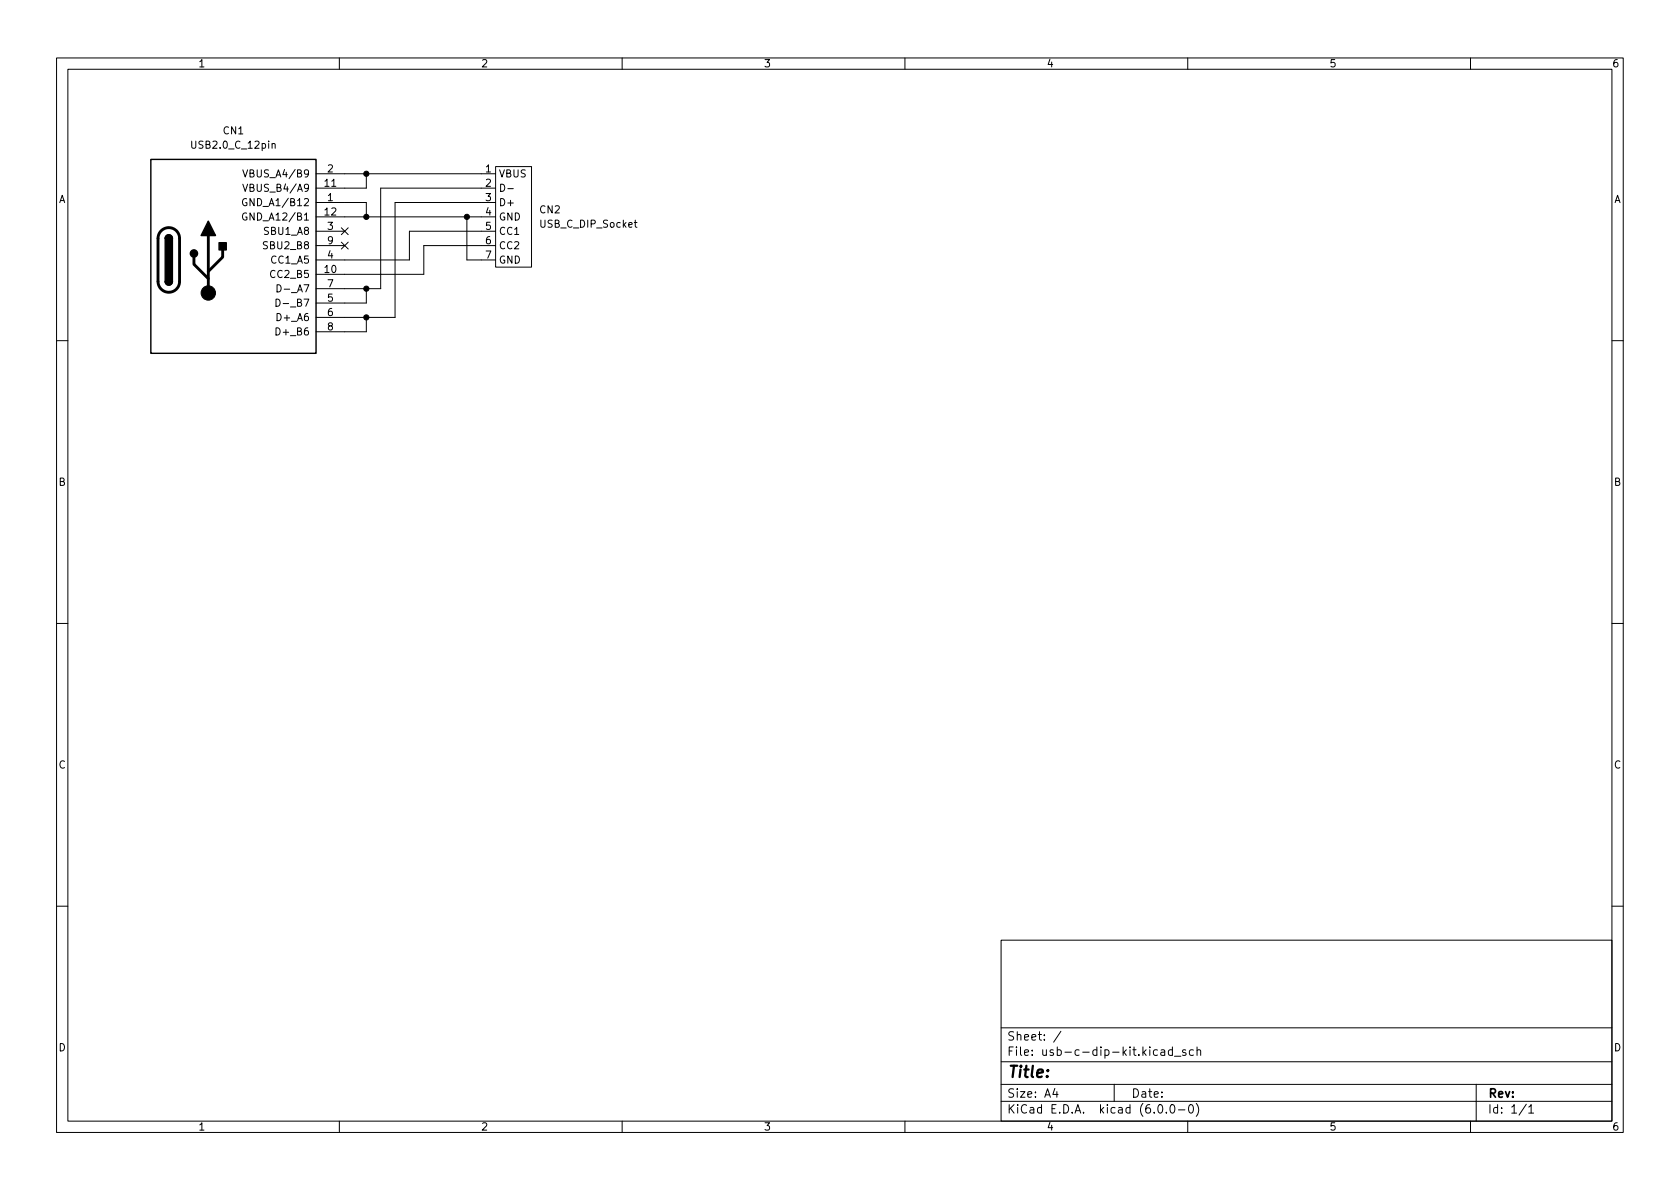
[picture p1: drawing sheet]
<svg xmlns="http://www.w3.org/2000/svg" width="297mm" height="210mm" viewBox="0 0 297 210" stroke-linecap="round" stroke-linejoin="round" font-family="sans-serif">
<g fill="none" stroke="#000" stroke-width=".18">
<path d="M10 10.2h277v190.1h-277zM12 12.2h273v186.1h-273zM60 10.2v2M110 10.2v2M160 10.2v2M210 10.2v2M260 10.2v2M42.9 32.6l.5 1.2 .4-1.2M42.9 30l.5 1.3 .4-1.3M43.6 35.2a.59 .59 0 0 0-.7 .5 .59 .59 0 0 0 .7 .6l.1-.5h-.3M43.6 37.7a.59 .59 0 0 0-.7 .6 .59 .59 0 0 0 .7 .6l.1-.5h-.3M48.1 25.5l.2-.1h.3l.1 .8"/>
<path d="M55.9 35.8h8.9v2.5M55.9 38.3h31.7M55.9 30.7h31.7M64.8 30.7v2.6h-8.9M82.5 38.3v7.7h5.1M87.6 29.5h6.4v17.7h-6.4zM87.6 35.8h-17.8v20.3h-13.9M87.6 33.3h-20.3v17.7h-11.4M88.5 32.6a.64 .64 0 0 1 .7 .6 .64 .64 0 0 1-.7 .6zM89.8 33.4h1M112.1 39.3h.5M112.3 38.9v1.1l.3 .2"/>
<path d="M48.8 52.9a.64 .64 0 0 1 .7 .6 .64 .64 0 0 1-.7 .7zM48.8 58a.64 .64 0 0 1 .7 .6 .64 .64 0 0 1-.7 .6zM49 50.4a.64 .64 0 0 1 .7 .6 .64 .64 0 0 1-.7 .6zM55.9 40.9h5.1M55.9 43.4h5.1M60.4 40.3l1.2 1.2M60.4 42.8l1.2 1.2M61.6 40.3l-1.2 1.2M61.6 42.8l-1.2 1.2M64.8 51v2.6h-8.9M64.8 56.1v2.6h-8.9M87.6 43.4h-12.7v5.1h-19"/>
<path d="M87.6 40.9h-15.2v5.1h-16.5M10 60.2h2M285 60.2h2M10 110.2h2M285 110.2h2M10 160.2h2M177 166.3h108v32h-108zM285 160.2h2M60 198.3v2M110 198.3v2M160 198.3v2M177 194.8h108"/>
<path d="M177 191.8h108M177 187.8h108M177 181.8h108M186.5 192.5l-.4 1h1M186.9 193v1M187.6 182.4l-1.3 1.9M197 191.8v3M204.6 185.7l-.4-.1-.3 .3v.4l.2 .3h.5M204.9 195.4l.2-.1a.81 .81 0 0 1 .6 .7 .81 .81 0 0 1-.3 .8h-.2a.81 .81 0 0 1-.6-.6 .81 .81 0 0 1 .3-.8zM205.3 185.7h.6v.9M205.9 186l-.5 .1a.29 .29 0 0 0-.2 .2 .29 .29 0 0 0 .2 .3h.5M206.2 196.7v.1"/>
<path d="M207.1 195.4l.1-.1a.81 .81 0 0 1 .6 .7 .81 .81 0 0 1-.3 .8h-.1a.81 .81 0 0 1-.6-.6 .81 .81 0 0 1 .3-.8zM207.3 185.7l-.4-.1-.3 .3v.4l.1 .3h.6M207.3 185.1v1.5M207.6 186.8h1.2M208.4 196.3h1.1M209.6 185.7l-.3-.1-.2 .2v.3l.5 .1v.4h-.5M210 198.3v2M210.4 195.4l.1-.1a.81 .81 0 0 1 .6 .7 .81 .81 0 0 1-.3 .8h-.2a.81 .81 0 0 1-.5-.6 .81 .81 0 0 1 .3-.8zM211 185.7l-.4-.1-.3 .3v.4l.1 .3h.6M211.5 195.1a1.72 1.72 0 0 1 0 2.3M211.6 185.8l.3-.2 .3 .1 .1 .9M211.6 185.1v1.5"/>
<path d="M260 198.3v2M261 191.8v6.5M269.9 195.3l-1.3 1.9M270.3 195.8l.4-.5v1.5M270.3 196.8h.9"/>
</g>
<path d="M26.7 28.2h29.2v34.3h-29.2zM29.2 49.8a.64 .64 0 0 0 .6 .6 .64 .64 0 0 0 .7-.6M29.2 42.2a.64 .64 0 0 1 .6-.7 .64 .64 0 0 1 .7 .7" fill="none" stroke="#000" stroke-width=".25"/>
<path d="M28.5 40.8a1.91 1.91 0 0 1 2.1-.4 1.91 1.91 0 0 1 1.1 1.8v7.6a1.91 1.91 0 0 1-1.9 1.9 1.91 1.91 0 0 1-1.9-1.9v-7.8l.2-.6zM34.3 45.5v1.2l2.5 2.6M36.8 41.7v10.1M39.4 44.2v1.3l-2.6 2.5" fill="none" stroke="#000" stroke-width=".51"/>
<g fill="#000" stroke="#000" stroke-width=".25">
<path d="M29.2 49.8h1.3a.64 .64 0 0 1-.7 .6 .64 .64 0 0 1-.6-.6zM29.2 42.2h1.3v7.6h-1.3zM29.4 41.7a.64 .64 0 0 1 .7-.1 .64 .64 0 0 1 .4 .6h-1.3zM36.8 39.1l1.3 2.6h-2.5zM38.7 42.9h1.3v1.3h-1.3z"/>
<circle cx="34.3" cy="44.8" r=".63"/>
</g>
<g fill="#000" stroke="#000" stroke-width=".18">
<circle cx="64.8" cy="30.7" r=".46"/>
<circle cx="64.8" cy="38.3" r=".46"/>
<circle cx="82.5" cy="38.3" r=".46"/>
<circle cx="36.8" cy="51.8" r="1.27"/>
<circle cx="64.8" cy="51" r=".46"/>
<circle cx="64.8" cy="56.1" r=".46"/>
</g>
<text font-size="2.8" x="178" y="190.6">Title:</text>
<g font-size="2.1">
<text x="178" y="184">Sheet: /</text>
<text x="178" y="186.7">File: usb-c-dip-kit.kicad_sch</text>
<text x="178" y="196.9">KiCad E.D.A. kicad (6.0.0-0)</text>
<text x="178" y="194.1">Size: A4</text>
<text x="200" y="194.1">Date:</text>
<text x="263" y="194.1">Rev:</text>
<text x="263" y="196.9">Id: 1/1</text>
</g>
<g font-size="1.8">
<text x="35" y="11.9">1</text>
<text x="85" y="11.9">2</text>
<text x="135" y="11.9">3</text>
<text x="185" y="11.9">4</text>
<text x="235" y="11.9">5</text>
<text x="285" y="11.9">6</text>
<text x="39.5" y="23.7">CN1</text>
<text x="34.2" y="26.3">USB2.0_C_12pin</text>
<text x="10.3" y="35.9">A</text>
<text x="44" y="33.9">VBUS_B4/A9</text>
<text x="44" y="31.4">VBUS_A4/B9</text>
<text x="57.4" y="33">11</text>
<text x="57.9" y="35.6">1</text>
<text x="57.9" y="30.5">2</text>
<text x="85.9" y="30.5">1</text>
<text x="85.9" y="33">2</text>
<text x="85.9" y="35.6">3</text>
<text x="88.1" y="31.4">VBUS</text>
<text x="285.3" y="35.9">A</text>
<text x="44" y="36.4">GND_A1/B12</text>
<text x="44" y="39">GND_A12/B1</text>
<text x="46.9" y="41.5">SBU1_A8</text>
<text x="57.4" y="38.1">12</text>
<text x="57.9" y="40.6">3</text>
<text x="85.9" y="38.1">4</text>
<text x="85.9" y="40.6">5</text>
<text x="88.1" y="36.4">D+</text>
<text x="88.1" y="39">GND</text>
<text x="88.1" y="41.5">CC1</text>
<text x="95.5" y="37.7">CN2</text>
<text x="95.7" y="40.3">USB_C_DIP_Socket</text>
<text x="46.9" y="44.1">SBU2_B8</text>
<text x="48.1" y="46.6">CC1_A5</text>
<text x="57.9" y="45.7">4</text>
<text x="57.9" y="43.2">9</text>
<text x="85.9" y="43.2">6</text>
<text x="85.9" y="45.7">7</text>
<text x="88.1" y="44.1">CC2</text>
<text x="88.1" y="46.6">GND</text>
<text x="48.1" y="49.1">CC2_B5</text>
<text x="49.8" y="51.7">D-_A7</text>
<text x="57.4" y="48.3">10</text>
<text x="57.9" y="53.3">5</text>
<text x="57.9" y="50.8">7</text>
<text x="49.3" y="56.8">D+_A6</text>
<text x="49.3" y="59.3">D+_B6</text>
<text x="49.8" y="54.2">D-_B7</text>
<text x="57.9" y="55.9">6</text>
<text x="57.9" y="58.4">8</text>
<text x="10.3" y="85.9">B</text>
<text x="285.3" y="85.9">B</text>
<text x="10.3" y="135.9">C</text>
<text x="285.3" y="135.9">C</text>
<text x="10.3" y="185.9">D</text>
<text x="285.3" y="185.9">D</text>
<text x="35" y="199.9">1</text>
<text x="85" y="199.9">2</text>
<text x="135" y="199.9">3</text>
<text x="185" y="199.9">4</text>
<text x="235" y="199.9">5</text>
<text x="285" y="199.9">6</text>
</g>
</svg>
